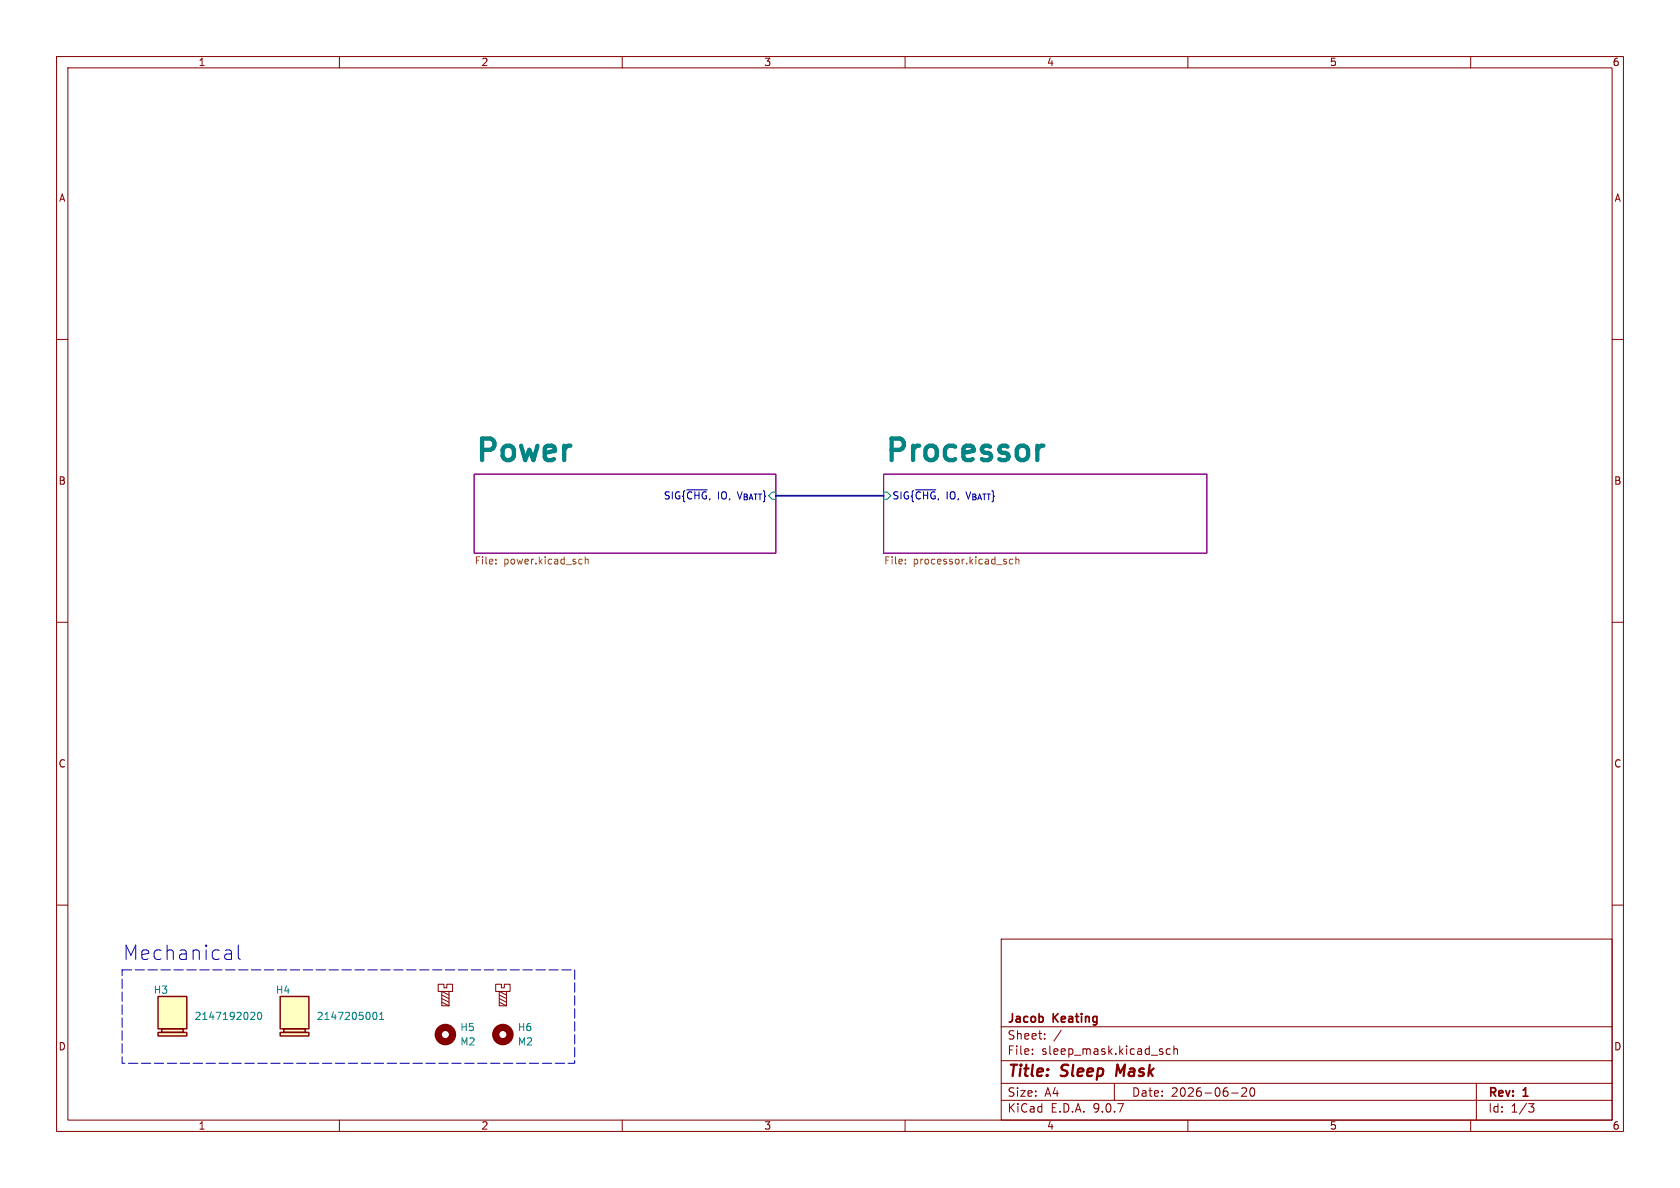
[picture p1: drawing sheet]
<svg xmlns="http://www.w3.org/2000/svg" width="297mm" height="210mm" viewBox="0 0 297 210" stroke-linecap="round" stroke-linejoin="round" font-family="sans-serif">
<g fill="none" stroke="#840000" stroke-width=".18">
<path d="M10 10h277v190h-277zM12 12h273v186h-273zM60 10v2M110 10v2M160 10v2M210 10v2M260 10v2M10 60h2M285 60h2M10 110h2M285 110h2M10 160h2"/>
<path d="M177 166h108v32h-108zM285 160h2M60 198v2M110 198v2M160 198v2M177 194.5h108M177 191.5h108M177 187.5h108M177 181.5h108M182.5 186.3v.1M182.5 185.5v.1M184.7 183.6v.1"/>
<path d="M184.7 182.8v.1M187.6 182.1l-1.3 2M197 191.5v3M206.9 185.5l-.4-.1-.3 .3v.4l.1 .2h.6M207.5 185.5l.2-.1 .4 .1 .1 .9M207.5 184.9v1.5M210 198v2M217.7 193.2h1.2M219.5 192.4l.6-.1 .2 .1 .1 .3-.9 1.1h.9M221.1 192.4l.2-.1a.81 .81 0 0 1 .6 .6 .81 .81 0 0 1-.3 .8l-.1 .1a.81 .81 0 0 1-.4-1.4zM260 198v2M261 191.5v6.5"/>
<path d="M270.2 195.1h1l-.5 .6 .4 .1 .1 .5-.3 .3h-.4"/>
</g>
<path d="M197.6 188.2l-.3 2" fill="none" stroke="#840000" stroke-width=".4"/>
<path d="M83.8 83.8h53.4v14h-53.4zM156.2 83.8h57.2v14h-57.2z" fill="none" stroke="#840084" stroke-width=".18"/>
<path d="M121.4 86.6h3.6M161.8 86.6h3.6" fill="none" stroke="#000084" stroke-width=".18"/>
<path d="M87.7 99.6v.1M87.7 98.9v.1M102.5 98.9h.4M102.9 99.6l-.4 .1M103.5 99l.1-.1h.3l.1 .8M103.5 98.4v1.3M160.1 99.6v.1M160.1 98.9v.1M179 98.9h-.3l-.3 .2 .2 .5h.4M179.6 99l.2-.1h.3v.8M179.6 98.4v1.3" fill="none" stroke="#848400" stroke-width=".18"/>
<path d="M156.2 87h.6l.7 .6-.7 .7h-.6z" fill="none" stroke="#008484" stroke-width=".18"/>
<path d="M184.5 78.8l-.8 .2" fill="none" stroke="#008484" stroke-width=".76"/>
<g fill="#ffffc2">
<path d="M49.5 176.1h5.1v5.8h-5.1z"/>
<path d="M49.5 182.5h5.1v.6h-5.1z"/>
<path d="M50.2 181.9h3.8v.6h-3.8z"/>
</g>
<path d="M49.5 176.1h5.1v5.8h-5.1zM49.5 182.5h5.1v.6h-5.1zM50.2 181.9h3.8v.6h-3.8z" fill="none" stroke="#840000" stroke-width=".25"/>
<path d="M66 179.2l.2-.2a.68 .68 0 0 1 .5 .6 .68 .68 0 0 1-.5 .6l-.2-.2M67.1 179.3l.4-.3v1.2M67.1 180.2h.7" fill="none" stroke="#008484" stroke-width=".18"/>
<circle cx="78.7" cy="182.9" r="1.27" fill="none" stroke="#840000" stroke-width="1.3"/>
<g fill="#ffffc2">
<path d="M27.9 176.1h5.1v5.8h-5.1z"/>
<path d="M27.9 182.5h5.1v.6h-5.1z"/>
<path d="M28.6 181.9h3.8v.6h-3.8z"/>
</g>
<path d="M27.9 176.1h5.1v5.8h-5.1zM27.9 182.5h5.1v.6h-5.1zM28.6 181.9h3.8v.6h-3.8z" fill="none" stroke="#840000" stroke-width=".25"/>
<path d="M44.5 179h.4l.1 .3-.7 .9h.7M45.7 179h.1a.68 .68 0 0 1 .5 .6 .68 .68 0 0 1-.5 .6 .84 .84 0 0 1-.1-1.2z" fill="none" stroke="#008484" stroke-width=".18"/>
<circle cx="88.9" cy="182.9" r="1.27" fill="none" stroke="#840000" stroke-width="1.3"/>
<path d="M77.5 174h1v.6h.5v-.6h1v1.3h-.6v2.5h-1.3v-2.5h-.6zM78.1 175.9l1.3 .6M78.1 176.5l1.3 .7M78.1 177.2l1.3 .6M79.4 175.3h-1.3l1.3 .6M87.6 174h1v.6h.6v-.6h1v1.3h-.7v2.5h-1.2v-2.5h-.7zM88.3 175.9l1.2 .6M88.3 176.5l1.2 .7M88.3 177.2l1.2 .6M89.5 175.3h-1.2l1.2 .6" fill="none" stroke="#840000" stroke-width=".18"/>
<path d="M137.2 87.6h19" fill="none" stroke="#000084" stroke-width=".3"/>
<path d="M40.1 167.9h.5l.3 .4v1.3M40.9 169.5l-.8 .1M40.9 168.5l-.8 .1M42.1 167.1v2.1l.4 .4" fill="none" stroke="#0000c2" stroke-width=".18"/>
<path d="M21.6 171.5h80v16.5h-80z" fill="none" stroke="#0000c2" stroke-width=".18" stroke-dasharray="1.7 .6"/>
<g font-size="5.3" fill="#008484">
<text x="83.8" y="81.8">Power</text>
<text x="156.2" y="81.8">Processor</text>
</g>
<text font-size="3.5" fill="#0000c2" x="21.6" y="169.9">Mechanical</text>
<g font-size="2.8" fill="#840000">
<text x="178" y="190.9">Title:</text>
<text x="187.7" y="190.9">Sleep</text>
<text x="198.2" y="190.9">Mask</text>
</g>
<g font-size="2.1" fill="#840000">
<text x="178" y="184">Sheet:</text>
<text x="178" y="181.2">Jacob</text>
<text x="186.2" y="181.2">Keating</text>
<text x="178" y="186.7">File:</text>
<text x="184.1" y="186.7">sleep_mask.kicad_sch</text>
<text x="178" y="196.9">KiCad</text>
<text x="178" y="194.1">Size:</text>
<text x="184.7" y="194.1">A4</text>
<text x="185.7" y="196.9">E.D.A.</text>
<text x="193.3" y="196.9">9.0.7</text>
<text x="200" y="194.1">Date:</text>
<text x="207" y="194.1">2026-06-20</text>
<text x="263" y="194.3">Rev:</text>
<text x="263" y="196.9">Id:</text>
<text x="267.1" y="196.9">1/3</text>
<text x="269.4" y="194.3">1</text>
</g>
<g font-size="1.8" fill="#840000">
<text x="35" y="11.9">1</text>
<text x="85" y="11.9">2</text>
<text x="135" y="11.9">3</text>
<text x="185" y="11.9">4</text>
<text x="235" y="11.9">5</text>
<text x="285" y="11.9">6</text>
<text x="10.3" y="35.9">A</text>
<text x="285.3" y="35.9">A</text>
<text x="10.3" y="85.9">B</text>
<text x="285.3" y="85.9">B</text>
<text x="10.3" y="135.9">C</text>
<text x="285.3" y="135.9">C</text>
<text x="10.3" y="185.9">D</text>
<text x="285.3" y="185.9">D</text>
<text x="35" y="199.9">1</text>
<text x="85" y="199.9">2</text>
<text x="135" y="199.9">3</text>
<text x="185" y="199.9">4</text>
<text x="235" y="199.9">5</text>
<text x="285" y="199.9">6</text>
</g>
<g font-size="1.8" fill="#000084">
<text x="117.2" y="88.5">SIG{~{CHG},IO,</text>
<text x="157.7" y="88.5">SIG{~{CHG},IO,</text>
<text x="171" y="88.5">V_{BATT}}</text>
</g>
<g font-size="1.8" fill="#008484">
<text x="130.5" y="88.5">V_{BATT}}</text>
<text x="27.1" y="175.9">H3</text>
<text x="48.7" y="175.9">H4</text>
<text x="34.3" y="180.5">2147192020</text>
<text x="55.9" y="180.5">2147205001</text>
<text x="81.3" y="185">M2</text>
<text x="81.3" y="182.5">H5</text>
<text x="91.4" y="185">M2</text>
<text x="91.4" y="182.5">H6</text>
</g>
<g font-size="1.8" fill="#848400">
<text x="83.8" y="100.1">File:</text>
<text x="89" y="100.1">power.kicad_sch</text>
<text x="156.2" y="100.1">File:</text>
<text x="161.4" y="100.1">processor.kicad_sch</text>
</g>
</svg>
